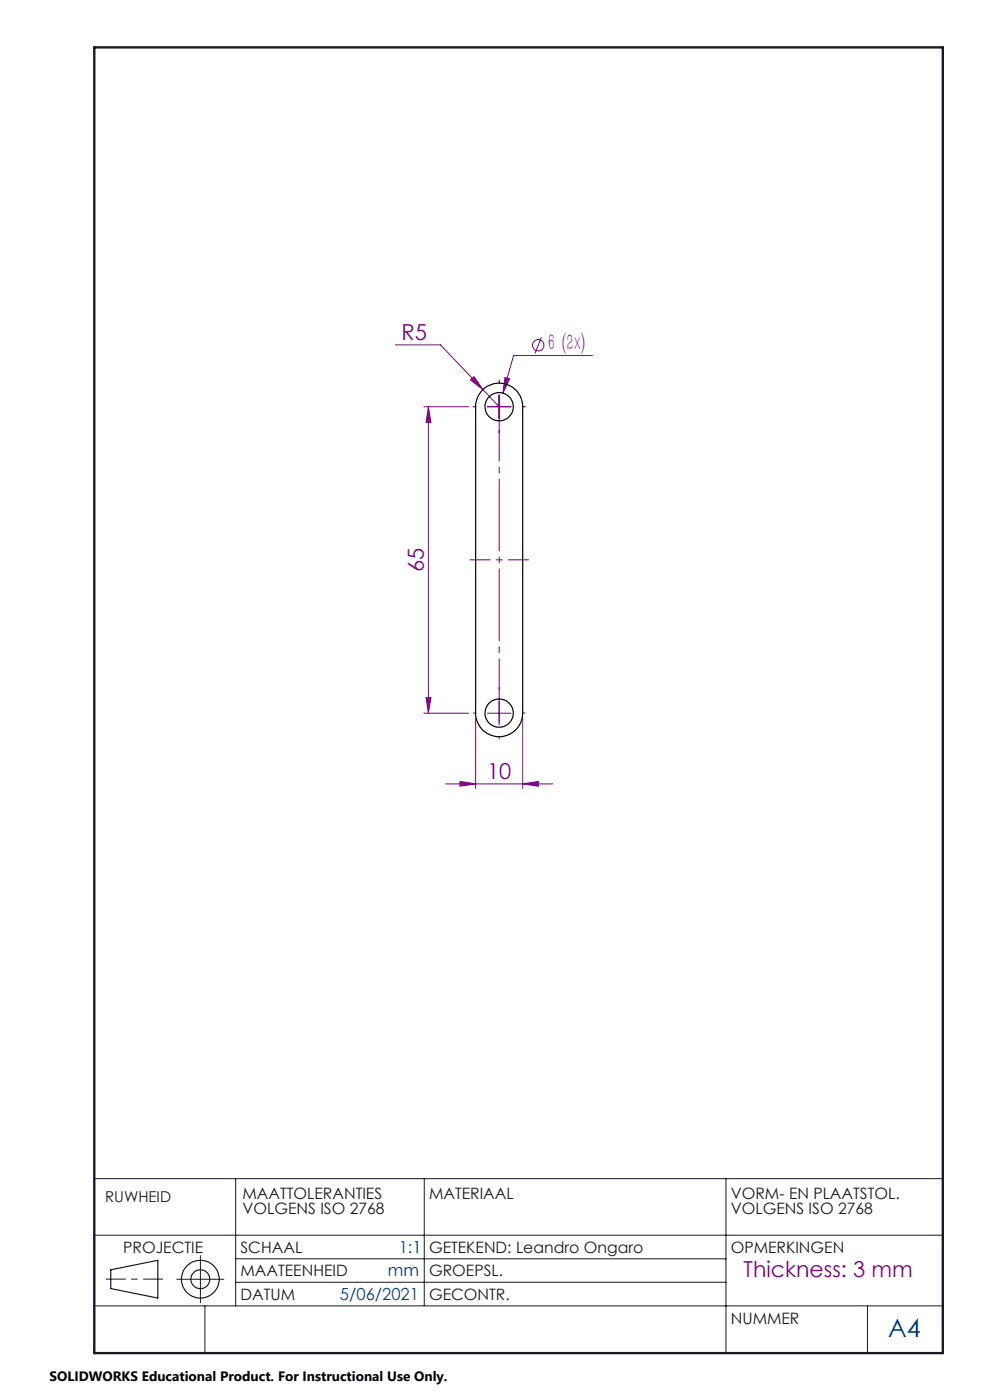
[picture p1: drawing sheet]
<svg xmlns="http://www.w3.org/2000/svg" width="210mm" height="297mm" viewBox="0 0 210 297" stroke-linecap="round" stroke-linejoin="round" font-family="sans-serif">
<g fill="none" stroke="#800080" stroke-width=".21">
<path d="M83.9 73.2h9.6l8.9 9.5M114.9 71.5l-1.4 3.5M125.7 75.4h-16.8l-2.2 8M89.9 86.3h9.5M90.9 86.3l.5 3.3h-1zM90.9 86.3v65M99.8 80.6l.7-.7 1.9 2.8zM102.4 82.7l3.5 3.6M103.4 86.3h5M105.9 83.8v5M107.1 80.1l1 .3-1.4 3zM89.9 151.3h9.5"/>
<path d="M90.4 148h1l-.5 3.3zM100.9 152.3v15M103.4 151.3h5M105.9 148.8v5M110.9 152.3v15M94.5 166.3h22.7M97.6 165.8l3.3 .5-3.3 .5zM110.9 166.3l3.3-.5v1z"/>
<circle cx="114.2" cy="73.3" r="1.21"/>
</g>
<g fill="none" stroke="#191924" stroke-width=".25">
<path d="M23.5 269.4l10-2v8l-10-2z"/>
<circle cx="42.5" cy="271.4" r="4"/>
<circle cx="42.5" cy="271.4" r="1.99"/>
</g>
<path d="M100.9 86.3h-.5M105.9 81.3v-.5M105.9 91.3v.5M110.9 86.3h.5M100.9 151.3h-.5M105.9 146.3v-.5M105.9 156.3v.5M110.9 151.3h.5" fill="none" stroke="#800080" stroke-width=".21" stroke-dasharray="15.2 1.3 1.3 1.3"/>
<path d="M105.9 153.3v-69" fill="none" stroke="#800080" stroke-width=".21" stroke-dasharray="15.2 1.3 1.3 1.3" stroke-dashoffset="1.7"/>
<path d="M34.5 271.4h-12" fill="none" stroke="#191924" stroke-width=".21" stroke-dasharray="6.3 1.3 1.3 1.3" stroke-dashoffset="2.3"/>
<path d="M20 250h180M50 250v27M90 250v27M154 250v37.1M20 277h180M20 262h180v25.1h-180zM37.5 271.4h10M42.5 266.4v10M43.5 277v10.1M50 267h104M50 272h104M184 277v10.1" fill="none" stroke="#191924" stroke-width=".21"/>
<path d="M20 10.1h180v277h-180z" fill="none" stroke="#191924" stroke-width=".5"/>
<path d="M99.7 118.8h12.4" fill="none" stroke="#800080" stroke-width=".21" stroke-dasharray="15.2 1.3 1.3 1.3" stroke-dashoffset="10.9"/>
<g fill="#800080">
<path d="M99.8 80.6l2.6 2.1-1.9-2.8zM107.1 80.1l-.4 3.3 1.4-3zM97.6 165.8l3.3 .5-3.3 .5zM110.9 166.3l3.3-.5v1z"/>
<path d="M90.9 86.3l.5 3.3h-1zM90.4 148h1l-.5 3.3z"/>
</g>
<g fill="none" stroke="#000" stroke-width=".25">
<path d="M102.5 82.6a5 5 0 0 1 5.4-.9 5 5 0 0 1 3 4.6v65a5 5 0 0 1-5 5 5 5 0 0 1-5-5v-65a4.9 4.9 0 0 1 1.6-3.7z"/>
<circle cx="105.9" cy="86.3" r="2.99"/>
<circle cx="105.9" cy="151.3" r="2.98"/>
</g>
<text font-size="5.3" fill="#004080" x="188.4" y="283.7">A4</text>
<text font-size="4.8" fill="#800080" x="116.2" y="74.3">6 (2x)</text>
<g font-size="4.7" fill="#800080">
<text x="85.2" y="72.1">R5</text>
<text x="89.9" y="121.4" transform="rotate(-90 89.9 121.4)">65</text>
<text x="103.3" y="165.3">10</text>
<text x="157.7" y="270.9">Thickness: 3 mm</text>
</g>
<g font-size="3.5" fill="#004080">
<text x="84.6" y="265.8">1:1</text>
<text x="72.1" y="275.8">5/06/2021</text>
<text x="82.3" y="270.8">mm</text>
</g>
<g font-size="3.3" fill="#191924">
<text x="51.4" y="254.4">MAATTOLERANTIES</text>
<text x="51.4" y="257.6">VOLGENS ISO 2768</text>
<text x="91" y="254.4">MATERIAAL</text>
<text x="155" y="254.4">VORM- EN PLAATSTOL.</text>
<text x="155" y="257.6">VOLGENS ISO 2768</text>
<text x="26.1" y="265.8">PROJECTIE</text>
<text x="51" y="265.8">SCHAAL</text>
<text x="91" y="265.8">GETEKEND: Leandro Ongaro</text>
<text x="155" y="265.8">OPMERKINGEN</text>
<text x="51" y="270.8">MAATEENHEID</text>
<text x="51" y="275.8">DATUM</text>
<text x="91" y="270.8">GROEPSL.</text>
<text x="91" y="275.8">GECONTR.</text>
<text x="155" y="280.8">NUMMER</text>
</g>
<text font-size="3.2" fill="#191924" x="22.3" y="255">RUWHEID</text>
<text font-size="2.9" x="10.5" y="292.9">SOLIDWORKS Educational Product. For Instructional Use Only.</text>
</svg>
